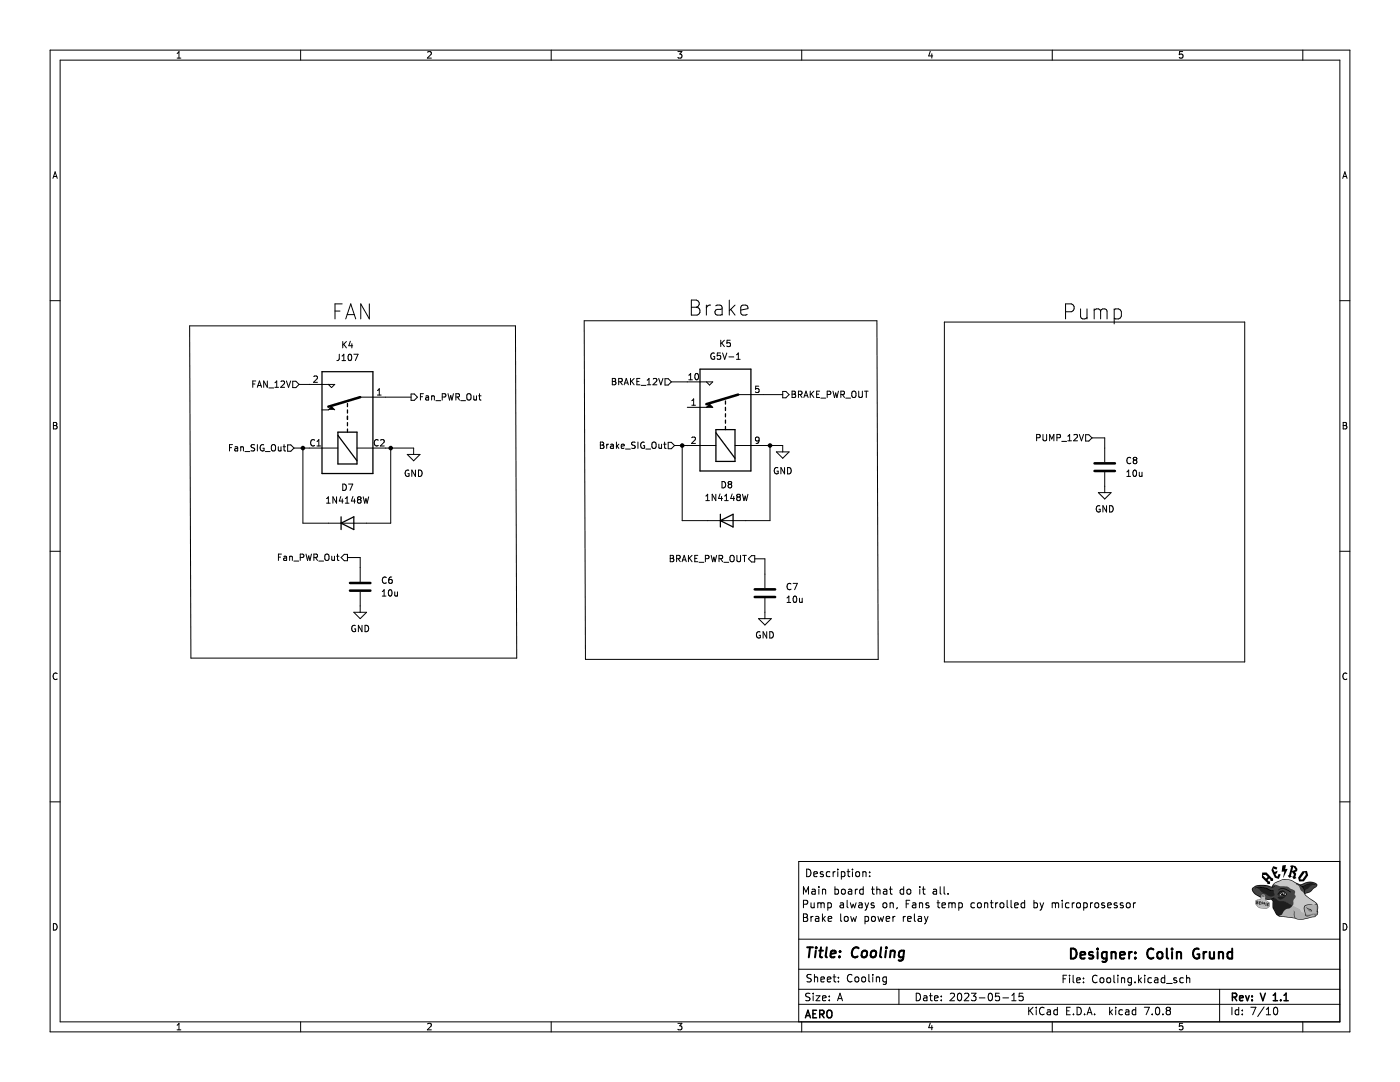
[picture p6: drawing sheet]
(kicad_sch (version 20230121) (generator eeschema)

 (paper "A")

 (title_block
  (title "Cooling")
  (date "2023-05-15")
  (rev "V 1.1")
  (company "AERO")
  (comment 1 "Colin Grund")
  (comment 2 "Main board that do it all.")
  (comment 3 "Pump always on, Fans temp controlled by microprosessor")
  (comment 4 "Brake low power relay"))

 (lib_symbols
  (symbol "AERO:j107" (in_bom yes) (on_board yes)
   (property "Reference" "K" (at 11.938 0 0) (effects (font (size 1.27 1.27))))
   (property "Value" "J107" (at 6.858 0.254 0) (effects (font (size 1.27 1.27))))
   (property "Footprint" "AERO_Footprints:J1071AS3VDC" (at 6.858 0.254 0) (effects (font (size 1.27 1.27)) hide))
   (property "Datasheet" "https://www.citrelay.com/Catalog%20Pages/RelayCatalog/J107.pdf" (at 6.858 0.254 0) (effects (font (size 1.27 1.27)) hide))
   (symbol "j107_0_0"
    (polyline (pts (xy 2.286 4.064) (xy 2.286 5.334)) (stroke (width 0) (type default)) (fill (type none)))
    (polyline (pts (xy 7.366 4.064) (xy 7.366 5.334)) (stroke (width 0) (type default)) (fill (type none)))
    (polyline (pts (xy 7.366 4.064) (xy 7.366 2.794) (xy 6.731 3.429) (xy 7.366 4.064)) (stroke (width 0) (type default)) (fill (type none))))
   (symbol "j107_0_1"
    (rectangle (start -10.414 5.334) (end 9.906 -4.826) (stroke (width 0.254) (type default)) (fill (type background)))
    (rectangle (start -8.509 2.159) (end -2.159 -1.651) (stroke (width 0.254) (type default)) (fill (type none)))
    (polyline (pts (xy -7.874 -1.651) (xy -2.794 2.159)) (stroke (width 0.254) (type default)) (fill (type none)))
    (polyline (pts (xy -5.334 -4.826) (xy -5.334 -1.651)) (stroke (width 0) (type default)) (fill (type none)))
    (polyline (pts (xy -5.334 5.334) (xy -5.334 2.159)) (stroke (width 0) (type default)) (fill (type none)))
    (polyline (pts (xy -2.159 0.254) (xy -1.524 0.254)) (stroke (width 0.254) (type default)) (fill (type none)))
    (polyline (pts (xy -0.889 0.254) (xy -0.254 0.254)) (stroke (width 0.254) (type default)) (fill (type none)))
    (polyline (pts (xy 0.381 0.254) (xy 1.016 0.254)) (stroke (width 0.254) (type default)) (fill (type none)))
    (polyline (pts (xy 0.381 0.254) (xy 1.016 0.254)) (stroke (width 0.254) (type default)) (fill (type none)))
    (polyline (pts (xy 1.651 0.254) (xy 2.286 0.254)) (stroke (width 0.254) (type default)) (fill (type none)))
    (polyline (pts (xy 2.921 0.254) (xy 3.556 0.254)) (stroke (width 0.254) (type default)) (fill (type none)))
    (polyline (pts (xy 4.826 -2.286) (xy 2.921 4.064)) (stroke (width 0.508) (type default)) (fill (type none)))
    (polyline (pts (xy 4.826 -2.286) (xy 4.826 -4.826)) (stroke (width 0) (type default)) (fill (type none)))
    (polyline (pts (xy 2.286 2.794) (xy 2.921 3.429) (xy 2.286 4.064)) (stroke (width 0) (type default)) (fill (type outline))))
   (symbol "j107_1_1"
    (pin passive line (at 4.826 -7.366 90) (length 2.54) (name "~" (effects (font (size 1.27 1.27)))) (number "1" (effects (font (size 1.27 1.27)))))
    (pin passive line (at 7.366 7.874 270) (length 2.54) (name "~" (effects (font (size 1.27 1.27)))) (number "2" (effects (font (size 1.27 1.27)))))
    (pin passive line (at -5.334 7.874 270) (length 2.54) (name "~" (effects (font (size 1.27 1.27)))) (number "C1" (effects (font (size 1.27 1.27)))))
    (pin passive line (at -5.334 -7.366 90) (length 2.54) (name "~" (effects (font (size 1.27 1.27)))) (number "C2" (effects (font (size 1.27 1.27)))))))
  (symbol "Device:C" (pin_numbers hide) (pin_names (offset 0.254)) (in_bom yes) (on_board yes)
   (property "Reference" "C" (at 0.635 2.54 0) (effects (font (size 1.27 1.27)) (justify left)))
   (property "Value" "C" (at 0.635 -2.54 0) (effects (font (size 1.27 1.27)) (justify left)))
   (property "Footprint" "" (at 0.9652 -3.81 0) (effects (font (size 1.27 1.27)) hide))
   (property "Datasheet" "~" (at 0 0 0) (effects (font (size 1.27 1.27)) hide))
   (symbol "C_0_1"
    (polyline (pts (xy -2.032 -0.762) (xy 2.032 -0.762)) (stroke (width 0.508) (type default)) (fill (type none)))
    (polyline (pts (xy -2.032 0.762) (xy 2.032 0.762)) (stroke (width 0.508) (type default)) (fill (type none))))
   (symbol "C_1_1"
    (pin passive line (at 0 3.81 270) (length 2.794) (name "~" (effects (font (size 1.27 1.27)))) (number "1" (effects (font (size 1.27 1.27)))))
    (pin passive line (at 0 -3.81 90) (length 2.794) (name "~" (effects (font (size 1.27 1.27)))) (number "2" (effects (font (size 1.27 1.27)))))))
  (symbol "Diode:1N4148W" (pin_numbers hide) (pin_names hide) (in_bom yes) (on_board yes)
   (property "Reference" "D" (at 0 2.54 0) (effects (font (size 1.27 1.27))))
   (property "Value" "1N4148W" (at 0 -2.54 0) (effects (font (size 1.27 1.27))))
   (property "Footprint" "Diode_SMD:D_SOD-123" (at 0 -4.445 0) (effects (font (size 1.27 1.27)) hide))
   (property "Datasheet" "https://www.vishay.com/docs/85748/1n4148w.pdf" (at 0 0 0) (effects (font (size 1.27 1.27)) hide))
   (property "Sim.Device" "D" (at 0 0 0) (effects (font (size 1.27 1.27)) hide))
   (property "Sim.Pins" "1=K 2=A" (at 0 0 0) (effects (font (size 1.27 1.27)) hide))
   (symbol "1N4148W_0_1"
    (polyline (pts (xy -1.27 1.27) (xy -1.27 -1.27)) (stroke (width 0.254) (type default)) (fill (type none)))
    (polyline (pts (xy 1.27 0) (xy -1.27 0)) (stroke (width 0) (type default)) (fill (type none)))
    (polyline (pts (xy 1.27 1.27) (xy 1.27 -1.27) (xy -1.27 0) (xy 1.27 1.27)) (stroke (width 0.254) (type default)) (fill (type none))))
   (symbol "1N4148W_1_1"
    (pin passive line (at -3.81 0 0) (length 2.54) (name "K" (effects (font (size 1.27 1.27)))) (number "1" (effects (font (size 1.27 1.27)))))
    (pin passive line (at 3.81 0 180) (length 2.54) (name "A" (effects (font (size 1.27 1.27)))) (number "2" (effects (font (size 1.27 1.27)))))))
  (symbol "Relay:G5V-1" (in_bom yes) (on_board yes)
   (property "Reference" "K" (at 11.43 3.81 0) (effects (font (size 1.27 1.27)) (justify left)))
   (property "Value" "G5V-1" (at 11.43 1.27 0) (effects (font (size 1.27 1.27)) (justify left)))
   (property "Footprint" "Relay_THT:Relay_SPDT_Omron_G5V-1" (at 28.702 -0.762 0) (effects (font (size 1.27 1.27)) hide))
   (property "Datasheet" "http://omronfs.omron.com/en_US/ecb/products/pdf/en-g5v_1.pdf" (at 0 0 0) (effects (font (size 1.27 1.27)) hide))
   (symbol "G5V-1_0_0"
    (polyline (pts (xy 7.62 5.08) (xy 7.62 2.54) (xy 6.985 3.175) (xy 7.62 3.81)) (stroke (width 0) (type default)) (fill (type none))))
   (symbol "G5V-1_0_1"
    (rectangle (start -10.16 5.08) (end 10.16 -5.08) (stroke (width 0.254) (type default)) (fill (type background)))
    (rectangle (start -8.255 1.905) (end -1.905 -1.905) (stroke (width 0.254) (type default)) (fill (type none)))
    (polyline (pts (xy -7.62 -1.905) (xy -2.54 1.905)) (stroke (width 0.254) (type default)) (fill (type none)))
    (polyline (pts (xy -5.08 -5.08) (xy -5.08 -1.905)) (stroke (width 0) (type default)) (fill (type none)))
    (polyline (pts (xy -5.08 5.08) (xy -5.08 1.905)) (stroke (width 0) (type default)) (fill (type none)))
    (polyline (pts (xy -1.905 0) (xy -1.27 0)) (stroke (width 0.254) (type default)) (fill (type none)))
    (polyline (pts (xy -0.635 0) (xy 0 0)) (stroke (width 0.254) (type default)) (fill (type none)))
    (polyline (pts (xy 0.635 0) (xy 1.27 0)) (stroke (width 0.254) (type default)) (fill (type none)))
    (polyline (pts (xy 1.905 0) (xy 2.54 0)) (stroke (width 0.254) (type default)) (fill (type none)))
    (polyline (pts (xy 3.175 0) (xy 3.81 0)) (stroke (width 0.254) (type default)) (fill (type none)))
    (polyline (pts (xy 5.08 -2.54) (xy 3.175 3.81)) (stroke (width 0.508) (type default)) (fill (type none)))
    (polyline (pts (xy 5.08 -2.54) (xy 5.08 -5.08)) (stroke (width 0) (type default)) (fill (type none)))
    (polyline (pts (xy 2.54 5.08) (xy 2.54 2.54) (xy 3.175 3.175) (xy 2.54 3.81)) (stroke (width 0) (type default)) (fill (type outline))))
   (symbol "G5V-1_1_1"
    (pin passive line (at 2.54 7.62 270) (length 2.54) (name "~" (effects (font (size 1.27 1.27)))) (number "1" (effects (font (size 1.27 1.27)))))
    (pin passive line (at 7.62 7.62 270) (length 2.54) (name "~" (effects (font (size 1.27 1.27)))) (number "10" (effects (font (size 1.27 1.27)))))
    (pin passive line (at -5.08 7.62 270) (length 2.54) (name "~" (effects (font (size 1.27 1.27)))) (number "2" (effects (font (size 1.27 1.27)))))
    (pin passive line (at 5.08 -7.62 90) (length 2.54) (name "~" (effects (font (size 1.27 1.27)))) (number "5" (effects (font (size 1.27 1.27)))))
    (pin passive line (at 5.08 -7.62 90) (length 2.54) hide (name "~" (effects (font (size 1.27 1.27)))) (number "6" (effects (font (size 1.27 1.27)))))
    (pin passive line (at -5.08 -7.62 90) (length 2.54) (name "~" (effects (font (size 1.27 1.27)))) (number "9" (effects (font (size 1.27 1.27)))))))
  (symbol "power:GND" (power) (pin_names (offset 0)) (in_bom yes) (on_board yes)
   (property "Reference" "#PWR" (at 0 -6.35 0) (effects (font (size 1.27 1.27)) hide))
   (property "Value" "GND" (at 0 -3.81 0) (effects (font (size 1.27 1.27))))
   (property "Footprint" "" (at 0 0 0) (effects (font (size 1.27 1.27)) hide))
   (property "Datasheet" "" (at 0 0 0) (effects (font (size 1.27 1.27)) hide))
   (symbol "GND_0_1"
    (polyline (pts (xy 0 0) (xy 0 -1.27) (xy 1.27 -1.27) (xy 0 -2.54) (xy -1.27 -1.27) (xy 0 -1.27)) (stroke (width 0) (type default)) (fill (type none))))
   (symbol "GND_1_1"
    (pin power_in line (at 0 0 270) (length 0) hide (name "GND" (effects (font (size 1.27 1.27)))) (number "1" (effects (font (size 1.27 1.27))))))))

 (junction (at 153.67 88.9) (diameter 0) (color 0 0 0 0))
 (junction (at 77.978 89.408) (diameter 0) (color 0 0 0 0))
 (junction (at 136.144 88.9) (diameter 0) (color 0 0 0 0))
 (junction (at 60.452 89.408) (diameter 0) (color 0 0 0 0))

 (polyline (pts (xy 248.412 132.08) (xy 188.468 132.08)) (stroke (width 0) (type default)))
 (polyline (pts (xy 116.84 131.572) (xy 116.586 64.008)) (stroke (width 0) (type default)))

 (wire (pts (xy 73.152 104.394) (xy 77.978 104.394)) (stroke (width 0) (type default)))
 (polyline (pts (xy 116.586 64.008) (xy 175.006 64.008)) (stroke (width 0) (type default)))

 (wire (pts (xy 220.472 87.376) (xy 220.472 89.408)) (stroke (width 0) (type default)))
 (wire (pts (xy 65.532 104.394) (xy 60.452 104.394)) (stroke (width 0) (type default)))
 (wire (pts (xy 69.342 111.252) (xy 71.882 111.252)) (stroke (width 0) (type default)))
 (wire (pts (xy 141.224 103.886) (xy 136.144 103.886)) (stroke (width 0) (type default)))
 (wire (pts (xy 58.674 89.408) (xy 60.452 89.408)) (stroke (width 0) (type default)))
 (polyline (pts (xy 103.124 131.318) (xy 38.1 131.318)) (stroke (width 0) (type default)))
 (polyline (pts (xy 37.846 65.024) (xy 102.87 65.024)) (stroke (width 0) (type default)))

 (wire (pts (xy 153.67 88.9) (xy 152.4 88.9)) (stroke (width 0) (type default)))
 (wire (pts (xy 156.21 78.74) (xy 152.4 78.74)) (stroke (width 0) (type default)))
 (polyline (pts (xy 102.87 65.024) (xy 103.124 131.318)) (stroke (width 0) (type default)))

 (wire (pts (xy 152.654 114.554) (xy 152.654 111.506)) (stroke (width 0) (type default)))
 (wire (pts (xy 153.67 103.886) (xy 153.67 88.9)) (stroke (width 0) (type default)))
 (wire (pts (xy 133.985 76.2) (xy 137.16 76.2)) (stroke (width 0) (type default)))
 (wire (pts (xy 217.932 87.376) (xy 220.472 87.376)) (stroke (width 0) (type default)))
 (polyline (pts (xy 188.468 64.262) (xy 248.412 64.262)) (stroke (width 0) (type default)))
 (polyline (pts (xy 248.412 64.262) (xy 248.412 132.08)) (stroke (width 0) (type default)))

 (wire (pts (xy 71.882 111.252) (xy 71.882 113.284)) (stroke (width 0) (type default)))
 (polyline (pts (xy 175.006 64.008) (xy 175.26 131.572)) (stroke (width 0) (type default)))

 (wire (pts (xy 136.144 88.9) (xy 137.16 88.9)) (stroke (width 0) (type default)))
 (polyline (pts (xy 38.1 131.318) (xy 37.846 65.024)) (stroke (width 0) (type default)))

 (wire (pts (xy 136.144 103.886) (xy 136.144 88.9)) (stroke (width 0) (type default)))
 (wire (pts (xy 148.844 103.886) (xy 153.67 103.886)) (stroke (width 0) (type default)))
 (wire (pts (xy 77.978 89.408) (xy 82.55 89.408)) (stroke (width 0) (type default)))
 (wire (pts (xy 134.62 88.9) (xy 136.144 88.9)) (stroke (width 0) (type default)))
 (wire (pts (xy 59.69 76.708) (xy 61.722 76.708)) (stroke (width 0) (type default)))
 (wire (pts (xy 60.452 104.394) (xy 60.452 89.408)) (stroke (width 0) (type default)))
 (polyline (pts (xy 175.26 131.572) (xy 116.84 131.572)) (stroke (width 0) (type default)))

 (wire (pts (xy 76.962 79.248) (xy 82.042 79.248)) (stroke (width 0) (type default)))
 (wire (pts (xy 76.962 89.408) (xy 77.978 89.408)) (stroke (width 0) (type default)))
 (wire (pts (xy 77.978 104.394) (xy 77.978 89.408)) (stroke (width 0) (type default)))
 (polyline (pts (xy 188.468 132.08) (xy 188.468 64.262)) (stroke (width 0) (type default)))

 (wire (pts (xy 60.452 89.408) (xy 61.722 89.408)) (stroke (width 0) (type default)))
 (wire (pts (xy 152.654 111.506) (xy 150.622 111.506)) (stroke (width 0) (type default)))
 (wire (pts (xy 156.21 88.9) (xy 153.67 88.9)) (stroke (width 0) (type default)))

 (text "For the radiator fan, does that have variable\nspeed control? Instead of \"on/off\", maybe a \nmotor speed control? That would help with startup\ncurrent. Consider H-Bridge motor driver. " (at 39.37 54.61 0) (effects (font (size 1.27 1.27) (color 255 8 38 1)) (justify left bottom)))
 (text "Brake" (at 137.16 63.5 0) (effects (font (size 3 3)) (justify left bottom)))
 (text "FAN" (at 66.04 64.262 0) (effects (font (size 3 3)) (justify left bottom)))
 (text "The Brake will switch on / off frequently.\nConsider either PMOS or NMOS \"switch\" instead of relay.\nLow(ish) current, so mosfet switch would work fine. " (at 116.84 50.8 0) (effects (font (size 1.27 1.27) (color 255 0 51 1)) (justify left bottom)))
 (text "Pump" (at 211.836 64.262 0) (effects (font (size 3 3)) (justify left bottom)))

 (hierarchical_label "BRAKE_PWR_OUT" (shape output) (at 150.622 111.506 180) (fields_autoplaced) (effects (font (size 1.27 1.27)) (justify right)))
 (hierarchical_label "Brake_SIG_Out" (shape input) (at 134.62 88.9 180) (fields_autoplaced) (effects (font (size 1.27 1.27)) (justify right)))
 (hierarchical_label "Fan_PWR_Out" (shape output) (at 69.342 111.252 180) (fields_autoplaced) (effects (font (size 1.27 1.27)) (justify right)))
 (hierarchical_label "PUMP_12V" (shape input) (at 217.932 87.376 180) (fields_autoplaced) (effects (font (size 1.27 1.27)) (justify right)))
 (hierarchical_label "FAN_12V" (shape input) (at 59.69 76.708 180) (fields_autoplaced) (effects (font (size 1.27 1.27)) (justify right)))
 (hierarchical_label "Fan_PWR_Out" (shape output) (at 82.042 79.248 0) (fields_autoplaced) (effects (font (size 1.27 1.27)) (justify left)))
 (hierarchical_label "Fan_SIG_Out" (shape input) (at 58.674 89.408 180) (fields_autoplaced) (effects (font (size 1.27 1.27)) (justify right)))
 (hierarchical_label "BRAKE_12V" (shape input) (at 133.985 76.2 180) (fields_autoplaced) (effects (font (size 1.27 1.27)) (justify right)))
 (hierarchical_label "BRAKE_PWR_OUT" (shape output) (at 156.21 78.74 0) (fields_autoplaced) (effects (font (size 1.27 1.27)) (justify left)))

 (symbol (lib_id "Device:C") (at 152.654 118.364 0) (unit 1) (in_bom yes) (on_board yes) (dnp no) (fields_autoplaced)
  (property "Reference" "C7" (at 156.718 117.0939 0) (effects (font (size 1.27 1.27)) (justify left)))
  (property "Value" "10u" (at 156.718 119.6339 0) (effects (font (size 1.27 1.27)) (justify left)))
  (property "Footprint" "Capacitor_SMD:C_0603_1608Metric_Pad1.08x0.95mm_HandSolder" (at 153.6192 122.174 0) (effects (font (size 1.27 1.27)) hide))
  (property "Datasheet" "~" (at 152.654 118.364 0) (effects (font (size 1.27 1.27)) hide)) (pin "1") (pin "2"))

 (symbol (lib_id "power:GND") (at 71.882 120.904 0) (unit 1) (in_bom yes) (on_board yes) (dnp no) (fields_autoplaced)
  (property "Reference" "#PWR032" (at 71.882 127.254 0) (effects (font (size 1.27 1.27)) hide))
  (property "Value" "GND" (at 71.882 125.4665 0) (effects (font (size 1.27 1.27))))
  (property "Footprint" "" (at 71.882 120.904 0) (effects (font (size 1.27 1.27)) hide))
  (property "Datasheet" "" (at 71.882 120.904 0) (effects (font (size 1.27 1.27)) hide)) (pin "1"))

 (symbol (lib_id "power:GND") (at 220.472 97.028 0) (unit 1) (in_bom yes) (on_board yes) (dnp no) (fields_autoplaced)
  (property "Reference" "#PWR036" (at 220.472 103.378 0) (effects (font (size 1.27 1.27)) hide))
  (property "Value" "GND" (at 220.472 101.5905 0) (effects (font (size 1.27 1.27))))
  (property "Footprint" "" (at 220.472 97.028 0) (effects (font (size 1.27 1.27)) hide))
  (property "Datasheet" "" (at 220.472 97.028 0) (effects (font (size 1.27 1.27)) hide)) (pin "1"))

 (symbol (lib_id "Relay:G5V-1") (at 144.78 83.82 90) (unit 1) (in_bom yes) (on_board yes) (dnp no) (fields_autoplaced)
  (property "Reference" "K5" (at 144.78 68.58 90) (effects (font (size 1.27 1.27))))
  (property "Value" "G5V-1" (at 144.78 71.12 90) (effects (font (size 1.27 1.27))))
  (property "Footprint" "Relay_THT:Relay_SPDT_Omron_G5V-1" (at 145.542 55.118 0) (effects (font (size 1.27 1.27)) hide))
  (property "Datasheet" "http://omronfs.omron.com/en_US/ecb/products/pdf/en-g5v_1.pdf" (at 144.78 83.82 0) (effects (font (size 1.27 1.27)) hide))
  (property "Link" "https://www.digikey.com/en/products/detail/omron-electronics-inc-emc-div/G5V-1-DC3/369039" (at 144.78 83.82 90) (effects (font (size 1.27 1.27)) hide)) (pin "1") (pin "10") (pin "2") (pin "5") (pin "6") (pin "9"))

 (symbol (lib_id "AERO:j107") (at 69.596 84.074 90) (unit 1) (in_bom yes) (on_board yes) (dnp no) (fields_autoplaced)
  (property "Reference" "K4" (at 69.342 68.834 90) (effects (font (size 1.27 1.27))))
  (property "Value" "J107" (at 69.342 71.374 90) (effects (font (size 1.27 1.27))))
  (property "Footprint" "AERO_Footprints:J1071AS3VDC" (at 69.342 77.216 0) (effects (font (size 1.27 1.27)) hide))
  (property "Datasheet" "https://www.citrelay.com/Catalog%20Pages/RelayCatalog/J107.pdf" (at 69.342 77.216 0) (effects (font (size 1.27 1.27)) hide)) (pin "1") (pin "2") (pin "C1") (pin "C2"))

 (symbol (lib_id "power:GND") (at 152.654 122.174 0) (unit 1) (in_bom yes) (on_board yes) (dnp no) (fields_autoplaced)
  (property "Reference" "#PWR034" (at 152.654 128.524 0) (effects (font (size 1.27 1.27)) hide))
  (property "Value" "GND" (at 152.654 126.7365 0) (effects (font (size 1.27 1.27))))
  (property "Footprint" "" (at 152.654 122.174 0) (effects (font (size 1.27 1.27)) hide))
  (property "Datasheet" "" (at 152.654 122.174 0) (effects (font (size 1.27 1.27)) hide)) (pin "1"))

 (symbol (lib_id "power:GND") (at 82.55 89.408 0) (unit 1) (in_bom yes) (on_board yes) (dnp no) (fields_autoplaced)
  (property "Reference" "#PWR033" (at 82.55 95.758 0) (effects (font (size 1.27 1.27)) hide))
  (property "Value" "GND" (at 82.55 94.488 0) (effects (font (size 1.27 1.27))))
  (property "Footprint" "" (at 82.55 89.408 0) (effects (font (size 1.27 1.27)) hide))
  (property "Datasheet" "" (at 82.55 89.408 0) (effects (font (size 1.27 1.27)) hide)) (pin "1"))

 (symbol (lib_id "Diode:1N4148W") (at 69.342 104.394 0) (unit 1) (in_bom yes) (on_board yes) (dnp no) (fields_autoplaced)
  (property "Reference" "D7" (at 69.342 97.282 0) (effects (font (size 1.27 1.27))))
  (property "Value" "1N4148W" (at 69.342 99.822 0) (effects (font (size 1.27 1.27))))
  (property "Footprint" "Diode_SMD:D_SOD-123" (at 69.342 108.839 0) (effects (font (size 1.27 1.27)) hide))
  (property "Datasheet" "https://www.vishay.com/docs/85748/1n4148w.pdf" (at 69.342 104.394 0) (effects (font (size 1.27 1.27)) hide)) (pin "1") (pin "2"))

 (symbol (lib_id "Device:C") (at 220.472 93.218 0) (unit 1) (in_bom yes) (on_board yes) (dnp no) (fields_autoplaced)
  (property "Reference" "C8" (at 224.536 91.9479 0) (effects (font (size 1.27 1.27)) (justify left)))
  (property "Value" "10u" (at 224.536 94.4879 0) (effects (font (size 1.27 1.27)) (justify left)))
  (property "Footprint" "Capacitor_SMD:C_0603_1608Metric_Pad1.08x0.95mm_HandSolder" (at 221.4372 97.028 0) (effects (font (size 1.27 1.27)) hide))
  (property "Datasheet" "~" (at 220.472 93.218 0) (effects (font (size 1.27 1.27)) hide)) (pin "1") (pin "2"))

 (symbol (lib_id "Device:C") (at 71.882 117.094 0) (unit 1) (in_bom yes) (on_board yes) (dnp no) (fields_autoplaced)
  (property "Reference" "C6" (at 75.946 115.8239 0) (effects (font (size 1.27 1.27)) (justify left)))
  (property "Value" "10u" (at 75.946 118.3639 0) (effects (font (size 1.27 1.27)) (justify left)))
  (property "Footprint" "Capacitor_SMD:C_0603_1608Metric_Pad1.08x0.95mm_HandSolder" (at 72.8472 120.904 0) (effects (font (size 1.27 1.27)) hide))
  (property "Datasheet" "~" (at 71.882 117.094 0) (effects (font (size 1.27 1.27)) hide)) (pin "1") (pin "2"))

 (symbol (lib_id "Diode:1N4148W") (at 145.034 103.886 0) (unit 1) (in_bom yes) (on_board yes) (dnp no) (fields_autoplaced)
  (property "Reference" "D8" (at 145.034 96.774 0) (effects (font (size 1.27 1.27))))
  (property "Value" "1N4148W" (at 145.034 99.314 0) (effects (font (size 1.27 1.27))))
  (property "Footprint" "Diode_SMD:D_SOD-123" (at 145.034 108.331 0) (effects (font (size 1.27 1.27)) hide))
  (property "Datasheet" "https://www.vishay.com/docs/85748/1n4148w.pdf" (at 145.034 103.886 0) (effects (font (size 1.27 1.27)) hide)) (pin "1") (pin "2"))

 (symbol (lib_id "power:GND") (at 156.21 88.9 0) (unit 1) (in_bom yes) (on_board yes) (dnp no) (fields_autoplaced)
  (property "Reference" "#PWR035" (at 156.21 95.25 0) (effects (font (size 1.27 1.27)) hide))
  (property "Value" "GND" (at 156.21 93.98 0) (effects (font (size 1.27 1.27))))
  (property "Footprint" "" (at 156.21 88.9 0) (effects (font (size 1.27 1.27)) hide))
  (property "Datasheet" "" (at 156.21 88.9 0) (effects (font (size 1.27 1.27)) hide)) (pin "1")))
